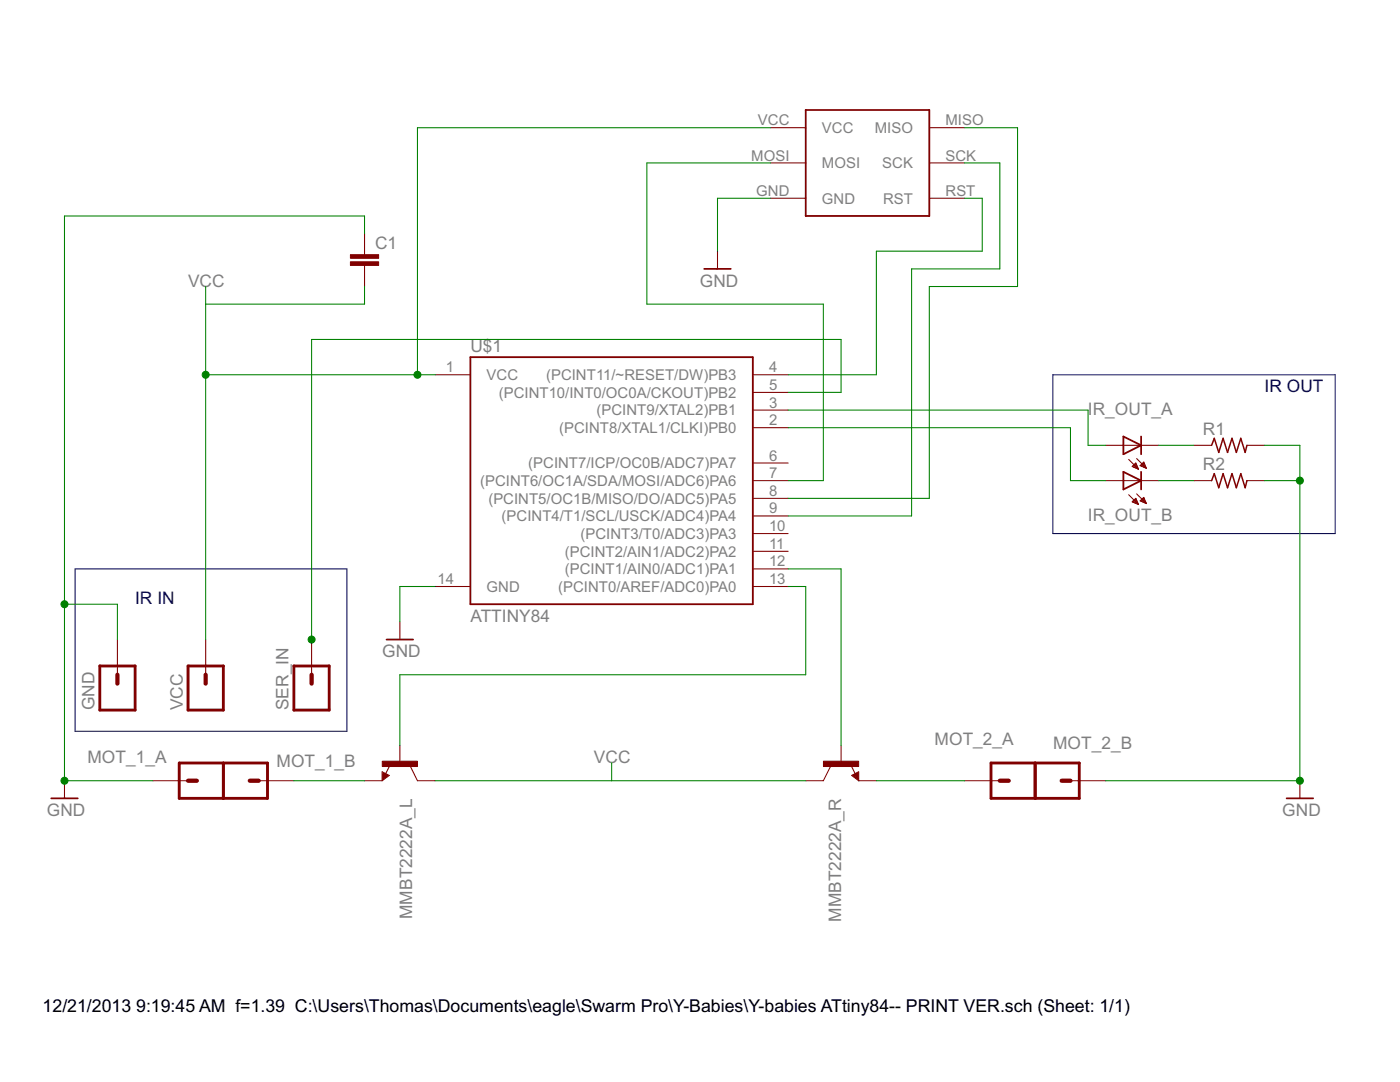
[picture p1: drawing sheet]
<svg xmlns="http://www.w3.org/2000/svg" width="279mm" height="216mm" viewBox="0 0 279 216" stroke-linecap="round" stroke-linejoin="round" font-family="sans-serif">
<g fill="none" stroke="#800000" stroke-width=".21">
<path d="M153.8 25.5h7M153.8 32.5h7M153.8 39.6h7M185.5 25.5h7M185.5 32.5h7M185.5 39.6h7M72.7 46.6v4.2M72.7 52.9v4.3M143.2 50.1v3.6M86.8 74.8h7.1M150.2 74.8h7.1M150.2 78.3h7.1"/>
<path d="M150.2 95.9h7.1M150.2 99.4h7.1M150.2 92.4h7.1M150.2 85.3h7.1M150.2 81.8h7.1M220.7 95.9h10.5M220.7 88.9h10.5M225.3 98.7l1.9 2M225.3 91.7l1.9 1.9M226 93.1l.7-.7 .5 1.2zM226 93h.9M226.2 93.2h.8"/>
<path d="M226.2 92.8h.7M226.3 99.8h.5M226.4 92.6h.4M226.4 99.7h.4M226.6 92.5h.1M226.6 99.5h.1M226.6 93.4h.5M226.8 98.6l2 1.9M226.8 91.5l2 2M227 93.6h.2M227.5 99.9l.8-.6 .5 1.2zM227.5 92.9l.8-.7 .5 1.3z"/>
<path d="M227.6 92.8h.9M227.7 99.8h.8M227.8 93h.8M227.8 92.6h.7M227.8 99.7h.6M228 92.5h.4M228 99.5h.3M228.2 92.3h.1M228.2 99.3h.1M228.2 93.2h.5M228.6 93.4h.1M238.3 95.9h3.5"/>
<path d="M238.3 88.9h3.5M248.9 95.9h3.5M248.9 88.9h3.5M86.8 117h7.1M150.2 106.5h7.1M150.2 110h7.1M150.2 113.5h7.1M150.2 117h7.1M150.2 103h7.1M226 100.1l.7-.7 .5 1.3zM226.1 100h.8M226.1 100.2h.9"/>
<path d="M226.5 100.4h.6M226.9 100.6h.2M227.7 100h.9M228.1 100.2h.6M228.5 100.4h.2M23.4 127.6v7M41 127.6v7M62.2 127.6v7M79.8 124.1v3.5M12.9 155.8v3.5M30.5 155.8h7M51.6 155.8h7.1"/>
<path d="M72.7 155.8h3.6M76.3 154l1.4 .7-1.4 1.1zM77.8 152.7l-.8 1.7M79.8 148.7v3.6M81.9 153l1.4 2.8h3.5M165.7 153l-1.4 2.8h-3.5M167.9 148.7v3.6M169.8 152.7l.9 1.7M170 154.7l1.4-.7v1.8zM171.4 155.8h3.5M192.5 155.8h7M213.6 155.8h7.1"/>
<path d="M259.4 155.8v3.5"/>
</g>
<path d="M160.8 21.9h24.7v21.2h-24.7zM140.5 53.7h5.3M93.9 71.3h56.3v49.3h-56.3zM224.2 94.1l3.5 1.8-3.5 1.8zM224.2 87.1l3.5 1.8-3.5 1.7zM227.7 87.1v3.5M227.7 94.1v3.6M77.2 127.6h5.2M10.2 159.3h5.3M76.5 154.4v1l.8-.7-.7-.3v.5l.4-.2M171.2 154.4v1l-.9-.7 .7-.3v.5l-.3-.2M256.8 159.3h5.3" fill="none" stroke="#800000" stroke-width=".36"/>
<g fill="#800000" stroke="#800000" stroke-width=".2">
<path d="M76.3 151.9h7v1.1h-7z"/>
<path d="M164.3 151.9h7.1v1.1h-7.1z"/>
<path d="M69.9 52.2h5.7v.8h-5.7z"/>
<path d="M69.9 50.8h5.7v.7h-5.7z"/>
</g>
<path d="M19.9 132.9h7.1v8.8h-7.1zM37.5 132.9h7.1v8.8h-7.1zM58.7 132.9h7v8.8h-7zM35.8 152.3h17.6v7h-17.6zM44.6 152.3v7M197.8 152.3h17.6v7h-17.6zM206.6 152.3v7" fill="none" stroke="#800000" stroke-width=".57"/>
<path d="M23.4 134.6v1.8M41 134.6v1.8M62.2 134.6v1.8M37.5 155.8h1.8M49.8 155.8h1.8M199.5 155.8h1.8M211.9 155.8h1.7" fill="none" stroke="#800000" stroke-width=".85"/>
<path d="M241.8 95.9l.5-1.4 .9 2.8 .9-2.8 .9 2.8 .9-2.8 .8 2.8 .9-2.8 .9 2.8 .4-1.4M241.8 88.9l.5-1.4 .9 2.8 .9-2.8 .9 2.8 .9-2.8 .8 2.8 .9-2.8 .9 2.8 .4-1.4" fill="none" stroke="#800000" stroke-width=".3"/>
<path d="M210.1 74.8h56.4v31.7h-56.4zM15 113.5h54.2v32.4h-54.2z" fill="none" stroke="#000080" stroke-width=".21"/>
<g fill="none" stroke="#008000" stroke-width=".21">
<path d="M153.8 32.5h-24.7v28.2h35.2v35.2h-7M153.8 39.6h-10.6v10.5M153.8 25.5h-70.5v49.3M192.5 39.6h3.5v10.5h-21.1v24.7h-17.6M192.5 32.5h7v21.2h-17.6v49.3h-24.6M192.5 25.5h10.6v31.7h-17.6v42.2h-28.2M41 57.2v70.4M72.7 46.6v-3.5h-59.8v112.7h17.6M72.7 57.2v3.5h-31.7M41 74.8h45.8M157.3 78.3h10.6v-10.6h-105.7v59.9M157.3 85.3h56.3v10.6h7.1"/>
<path d="M157.3 81.8h59.8v7.1h3.6M231.2 95.9h7.1M231.2 88.9h7.1M252.4 88.9h7v66.9h-38.7M252.4 95.9h7M86.8 117h-7v7.1M157.3 117h3.5v17.6h-81v14.1M157.3 113.5h10.6v35.2M12.9 120.6h10.5v7M58.7 155.8h14M86.8 155.8h74M122.1 152.3v3.5"/>
<path d="M174.9 155.8h17.6"/>
</g>
<g fill="#008000" stroke="#008000" stroke-width=".2">
<circle cx="12.9" cy="155.8" r=".7"/>
<circle cx="12.9" cy="120.6" r=".7"/>
<circle cx="259.4" cy="95.9" r=".7"/>
<circle cx="259.4" cy="155.8" r=".7"/>
<circle cx="62.2" cy="127.6" r=".7"/>
<circle cx="41" cy="74.8" r=".7"/>
<circle cx="83.3" cy="74.8" r=".7"/>
</g>
<g font-size="4">
<text x="8.5" y="202">12/21/2013</text>
<text x="27.2" y="202">9:19:45 AM f=1.39 C:\Users\Thomas\Documents\eagle\Swarm Pro\Y-Babies\Y-babies ATtiny84-- PRINT VER.sch (Sheet: 1/1)</text>
</g>
<g font-size="3.9" fill="#808080">
<text x="74.9" y="49.6">C1</text>
<text x="37.5" y="57.2">VCC</text>
<text x="139.7" y="57.2">GND</text>
<text x="93.9" y="70.2">U$1</text>
<text x="217.1" y="82.9">I</text>
<text x="218.1" y="82.9">R_OUT_A</text>
<text x="240.1" y="86.8">R1</text>
<text x="240.1" y="93.8">R2</text>
<text x="217.1" y="104">IR_OUT_B</text>
<text x="93.9" y="124.1">ATTINY84</text>
<text x="76.3" y="131.1">GND</text>
<text x="18.9" y="141.7" transform="rotate(-90 18.9 141.7)">GND</text>
<text x="36.5" y="141.7" transform="rotate(-90 36.5 141.7)">VCC</text>
<text x="57.6" y="141.7" transform="rotate(-90 57.6 141.7)">SER_IN</text>
<text x="186.5" y="148.7">MOT_2_A</text>
<text x="210.2" y="149.4">MOT_2_B</text>
<text x="17.5" y="152.3">MOT_1_A</text>
<text x="55.2" y="152.9">MOT_1_B</text>
<text x="118.5" y="152.3">VCC</text>
<text x="9.4" y="162.8">GND</text>
<text x="255.9" y="162.8">GND</text>
<text x="82.2" y="183.4" transform="rotate(-90 82.2 183.4)">MMBT2222A_L</text>
<text x="167.8" y="184" transform="rotate(-90 167.8 184)">MMBT2222A_R</text>
</g>
<g font-size="3.9" fill="#000080">
<text x="252.4" y="78.3">IR OUT</text>
<text x="27" y="120.6">IR IN</text>
</g>
<g font-size="3.3" fill="#808080">
<text x="151.3" y="25">VCC</text>
<text x="164" y="26.5">VCC</text>
<text x="174.6" y="26.5">MISO</text>
<text x="188.7" y="25">MISO</text>
<text x="149.9" y="32">MOSI</text>
<text x="164" y="33.6">MOSI</text>
<text x="176.1" y="33.6">SCK</text>
<text x="188.7" y="32">SCK</text>
<text x="150.9" y="39.1">GND</text>
<text x="164" y="40.6">GND</text>
<text x="176.2" y="40.6">RST</text>
<text x="188.7" y="39.1">RST</text>
<text x="89" y="74.3">1</text>
<text x="97.1" y="75.8">VCC</text>
<text x="109" y="75.8">(PCINT11/~RESET/DW)PB3</text>
<text x="153.5" y="77.8">5</text>
<text x="153.5" y="74.3">4</text>
<text x="99.5" y="79.4">(PCINT10/INT0/OC0A/CKOUT)PB2</text>
<text x="119" y="82.9">(PCINT9/XTAL2)PB1</text>
<text x="153.5" y="81.3">3</text>
<text x="111.6" y="86.4">(PCINT8/XTAL1/CLKI)PB0</text>
<text x="153.5" y="84.9">2</text>
<text x="105.4" y="93.4">(PCINT7/ICP/OC0B/ADC7)PA7</text>
<text x="153.5" y="95.4">7</text>
<text x="153.5" y="91.9">6</text>
<text x="95.8" y="97">(PCINT6/OC1A/SDA/MOSI/ADC6)PA6</text>
<text x="97.5" y="100.5">(PCINT5/OC1B/MISO/DO/ADC5)PA5</text>
<text x="153.5" y="98.9">8</text>
<text x="100.1" y="104">(PCINT4/T1/SCL/USCK/ADC4)PA4</text>
<text x="115.9" y="107.5">(PCINT3/T0/ADC3)PA3</text>
<text x="153.5" y="106">10</text>
<text x="153.5" y="102.5">9</text>
<text x="112.7" y="111.1">(PCINT2/AIN1/ADC2)PA2</text>
<text x="153.5" y="109.5">11</text>
<text x="153.5" y="113">12</text>
<text x="87.3" y="116.5">14</text>
<text x="97.1" y="118.1">GND</text>
<text x="111.4" y="118.1">(PCINT0/AREF/ADC0)PA0</text>
<text x="112.7" y="114.6">(PCINT1/AIN0/ADC1)PA1</text>
<text x="153.5" y="116.5">13</text>
</g>
</svg>
